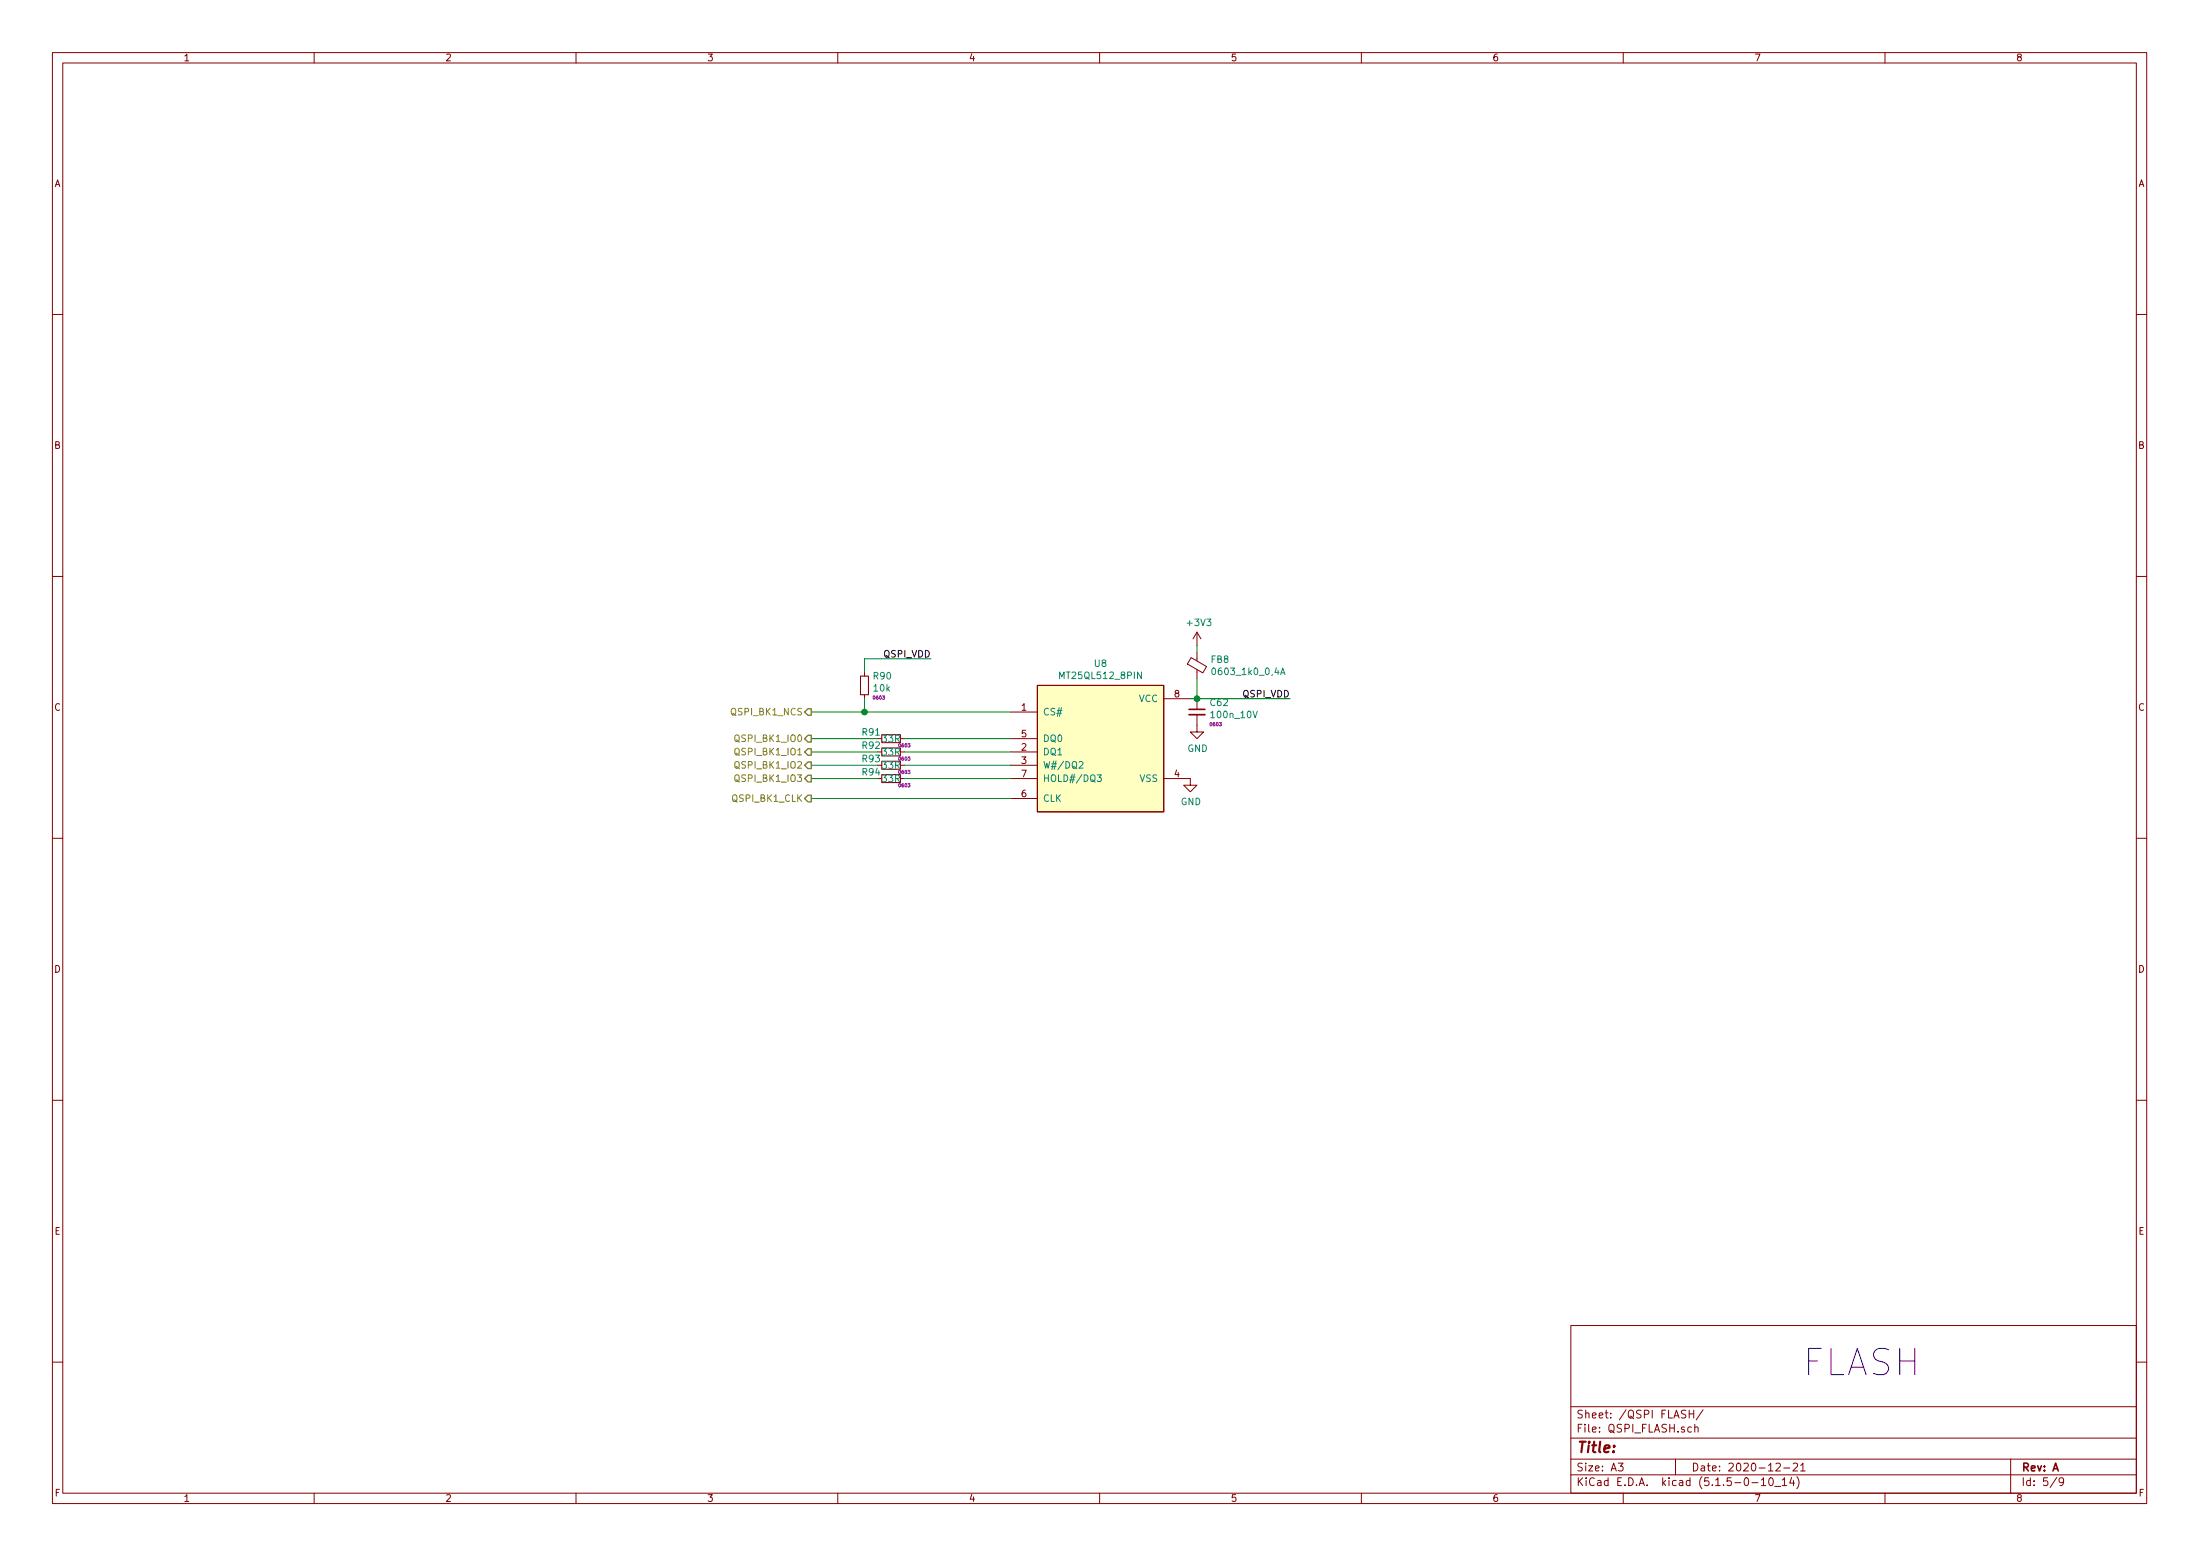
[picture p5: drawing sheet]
<svg xmlns="http://www.w3.org/2000/svg" width="420mm" height="297mm" viewBox="0 0 420 297" stroke-linecap="round" stroke-linejoin="round" font-family="sans-serif">
<g fill="none" stroke="#840000" stroke-width=".19">
<path d="M10 10h400v277h-400zM12 12h396v273.1h-396zM60 10v2M110 10v2M160 10v2M210 10v2M260 10v2M310 10v2M360 10v2M10 60h2M408 60h2M10 110h2"/>
<path d="M408 110h2M165.1 128.3v.8M165.1 132.6v.8M193 135.9h5.1M222.2 133.4h5.1M227.5 125.5l2.9 1.7-.7 1.3-2.9-1.7zM228.6 136.4v3.3h1.3l-1.3 1.3-1.3-1.3h1.3M228.6 120.7l-.8 1.3M228.6 120.7v2.5M228.6 124.5v1.6M228.6 127.8v1.8M228.6 133.4v2"/>
<path d="M228.6 120.7l.8 1.3M167.6 141h.8M172 143.5h.7M172 146.1h.7M172 148.6h.7M172 141h.7M193 143.5h5.1M193 146.1h5.1M193 148.6h5.1M193 141h5.1M193 152.4h5.1M222.2 148.6h5.1v1.3h1.3l-1.3 1.3-1.2-1.3h1.2"/>
<path d="M10 160h2M408 160h2M10 210h2M408 210h2M300 253h108v32.1h-108zM10 260h2M300 278.5h108M300 274.5h108M300 268.5h108M309 279.3h1l-.5 .6 .4 .1v.7l-.2 .1-.7-.1M320 278.5v3M322 269.3l-.6-.1-.3 .3 .1 .3 .7 .3v.5l-.2 .1-.6-.1"/>
<path d="M322.6 269.2v1.5M322.6 269.9h.9M323 272.5l-.4-.1-.3 .3 .2 .6h.5M323.5 269.2v1.5M323.7 272.5l.2-.1 .4 .1v.9M323.7 271.9v1.5M325.2 269.1l-1.2 2M339.2 279.5l.6-.2 .2 .4-.9 1.1h.9M342.5 279.5l.5-.2 .3 .2v.2l-.9 1.1h.9M343.9 279.7l.4-.4v1.5M384 278.5v6.6M408 260h2"/>
<path d="M60 285.1v1.9M110 285.1v1.9M160 285.1v1.9M210 285.1v1.9M260 285.1v1.9M300 281.5h108M310 285.1v1.9M334.6 283h1.1M336.4 282.5l.4-.4v1.5M336.4 283.6h.8M337.9 282.3l.3-.2a.81 .81 0 0 1 .5 .6 .81 .81 0 0 1-.2 .8l-.2 .1a.79 .79 0 0 1-.4-1.3zM338.9 283.8h1.2"/>
<path d="M340.4 282.5l.4-.4v1.5M340.4 283.6h.8M340.7 280.2h1.1M342.2 282l-.4 1.1h.9M342.5 282.6v1M343.2 281.9a1.71 1.71 0 0 1 0 2.3M343.9 280.8h.9M360 285.1v1.9M392.8 282l-1.3 2M394.1 282.7l-.3 .3h-.4l-.2-.3 .2-.5 .4-.1 .2 .2a1.19 1.19 0 0 1-.2 1.2l-.4 .1"/>
</g>
<path d="M198.1 130.8h24.1v24.2h-24.1z" fill="#ffffc2" stroke="#ffffc2" stroke-width=".19"/>
<path d="M164.3 129.1h1.6v3.5h-1.6zM198.1 130.8h24.1v24.2h-24.1zM168.4 147.9h3.6v1.5h-3.6zM168.4 140.2h3.6v1.6h-3.6zM168.4 145.3h3.6v1.5h-3.6zM168.4 142.8h3.6v1.5h-3.6z" fill="none" stroke="#840000" stroke-width=".2"/>
<path d="M231.6 127.6l.1-.1a.69 .69 0 0 1 .5 .7 .69 .69 0 0 1-.5 .6l-.3-.5zM244.6 128.8l.4-1.3 .4 1.3M244.7 128.4h.6M206.1 145.5l.5-.1 .2 .3-.8 .9h.8M209.5 147.9h.8l-.4 .5 .4 .1v.5l-.2 .2-.6-.1" fill="none" stroke="#008484" stroke-width=".19"/>
<path d="M227.1 136.4h3" fill="none" stroke="#840000" stroke-width=".33"/>
<path d="M227.1 135.4h3" fill="none" stroke="#840000" stroke-width=".3"/>
<g fill="none" stroke="#008400" stroke-width=".19">
<path d="M154.9 135.9h38.1M165.1 133.4v2.5M177.8 125.8h-12.7v2.5M227.3 133.4h19.1M228.6 123.2v1.3M228.6 129.6v3.8M154.9 143.5h12.7M154.9 148.6h12.7M154.9 146.1h12.7M154.9 141h12.7M154.9 152.4h38.1M172.7 143.5h20.3"/>
<path d="M172.7 148.6h20.3M172.7 146.1h20.3M172.7 141h20.3"/>
</g>
<path d="M154.3 135.3h.6v1.3h-.6l-.6-.7zM154.3 142.9h.6v1.3h-.6l-.6-.7zM154.3 145.5h.6v1.2h-.6l-.6-.6zM154.3 148h.6v1.3h-.6l-.6-.7zM154.3 140.4h.6v1.2h-.6l-.6-.6zM154.3 151.8h.6v1.3h-.6l-.6-.7z" fill="none" stroke="#848400" stroke-width=".25"/>
<g fill="#008400" stroke="#008400" stroke-width=".25">
<circle cx="228.6" cy="133.4" r=".51"/>
<circle cx="165.1" cy="135.9" r=".51"/>
</g>
<text font-size="7" fill="#0000c2" x="344.2" y="262.7">FLASH</text>
<text font-size="2.8" fill="#840000" x="301" y="277.3">Title:</text>
<g font-size="2.1" fill="#840000">
<text x="301" y="273.5">File: QSPI_FLASH.sch</text>
<text x="301" y="270.8">Sheet: /QSPI FLASH/</text>
<text x="301" y="280.9">Size: A3</text>
<text x="323" y="280.9">Date: 2020-12-21</text>
<text x="386" y="280.9">Rev: A</text>
<text x="301" y="283.7">KiCad E.D.A. kicad (5.1.5-0-10_14)</text>
<text x="386" y="283.7">Id: 5/9</text>
</g>
<g font-size="1.8" fill="#840000">
<text x="35" y="11.7">1</text>
<text x="85" y="11.7">2</text>
<text x="135" y="11.7">3</text>
<text x="185" y="11.7">4</text>
<text x="235" y="11.7">5</text>
<text x="285" y="11.7">6</text>
<text x="335" y="11.7">7</text>
<text x="385" y="11.7">8</text>
<text x="10.4" y="35.7">A</text>
<text x="408.4" y="35.7">A</text>
<text x="10.4" y="85.7">B</text>
<text x="408.4" y="85.7">B</text>
<text x="10.4" y="135.7">C</text>
<text x="195.1" y="135.7">1</text>
<text x="224.3" y="133.1">8</text>
<text x="408.4" y="135.7">C</text>
<text x="195.1" y="143.3">2</text>
<text x="195.1" y="140.8">5</text>
<text x="195.1" y="145.8">3</text>
<text x="195.1" y="148.4">7</text>
<text x="224.3" y="148.4">4</text>
<text x="195.1" y="152.2">6</text>
<text x="10.4" y="185.7">D</text>
<text x="408.4" y="185.7">D</text>
<text x="10.4" y="235.7">E</text>
<text x="408.4" y="235.7">E</text>
<text x="10.5" y="285.7">F</text>
<text x="35" y="286.7">1</text>
<text x="85" y="286.7">2</text>
<text x="135" y="286.7">3</text>
<text x="185" y="286.7">4</text>
<text x="235" y="286.7">5</text>
<text x="285" y="286.7">6</text>
<text x="335" y="286.7">7</text>
<text x="385" y="286.7">8</text>
<text x="408.5" y="285.7">F</text>
</g>
<g font-size="1.8" fill="#008484">
<text x="226.9" y="119.5">+3V3</text>
<text x="166.9" y="129.7">R90</text>
<text x="202.8" y="129.6">MT25QL512_8PIN</text>
<text x="209.1" y="127.3">U8</text>
<text x="231.3" y="126.6">FB8</text>
<text x="232.1" y="128.9">0603_1k0_0,4A</text>
<text x="166.9" y="132">10k</text>
<text x="199.1" y="136.6">CS#</text>
<text x="217.5" y="134">VCC</text>
<text x="231.2" y="134.8">C62</text>
<text x="231.6" y="137.1">100n_10V</text>
<text x="164.7" y="140.4">R91</text>
<text x="164.7" y="143">R92</text>
<text x="168.6" y="141.7">33R</text>
<text x="199.1" y="141.6">DQ0</text>
<text x="226.8" y="143.5">GND</text>
<text x="164.7" y="148">R94</text>
<text x="164.7" y="145.5">R93</text>
<text x="168.6" y="149.3">33R</text>
<text x="168.6" y="146.8">33R</text>
<text x="168.6" y="144.2">33R</text>
<text x="199.1" y="144.2">DQ1</text>
<text x="199.1" y="146.7">W#/DQ2</text>
<text x="199.1" y="149.3">HOLD#/DQ3</text>
<text x="217.7" y="149.3">VSS</text>
<text x="199.1" y="153.1">CLK</text>
<text x="225.5" y="153.7">GND</text>
</g>
<g font-size="1.8">
<text x="168.9" y="125.5">QSPI_VDD</text>
<text x="237.4" y="133.1">QSPI_VDD</text>
</g>
<g font-size="1.8" fill="#848400">
<text x="140" y="136.6">QSPI_BK1_NCS</text>
<text x="140.8" y="141.6">QSPI_BK1_IO0</text>
<text x="140.8" y="144.2">QSPI_BK1_IO1</text>
<text x="140.8" y="146.7">QSPI_BK1_IO2</text>
<text x="140.8" y="149.3">QSPI_BK1_IO3</text>
<text x="140.1" y="153.1">QSPI_BK1_CLK</text>
</g>
<g font-size=".9" fill="#840084">
<text x="166.9" y="133.5">0603</text>
<text x="171.8" y="142.6">0603</text>
<text x="231.2" y="138.6">0603</text>
<text x="171.8" y="147.7">0603</text>
<text x="171.8" y="145.2">0603</text>
<text x="171.8" y="150.3">0603</text>
</g>
</svg>
